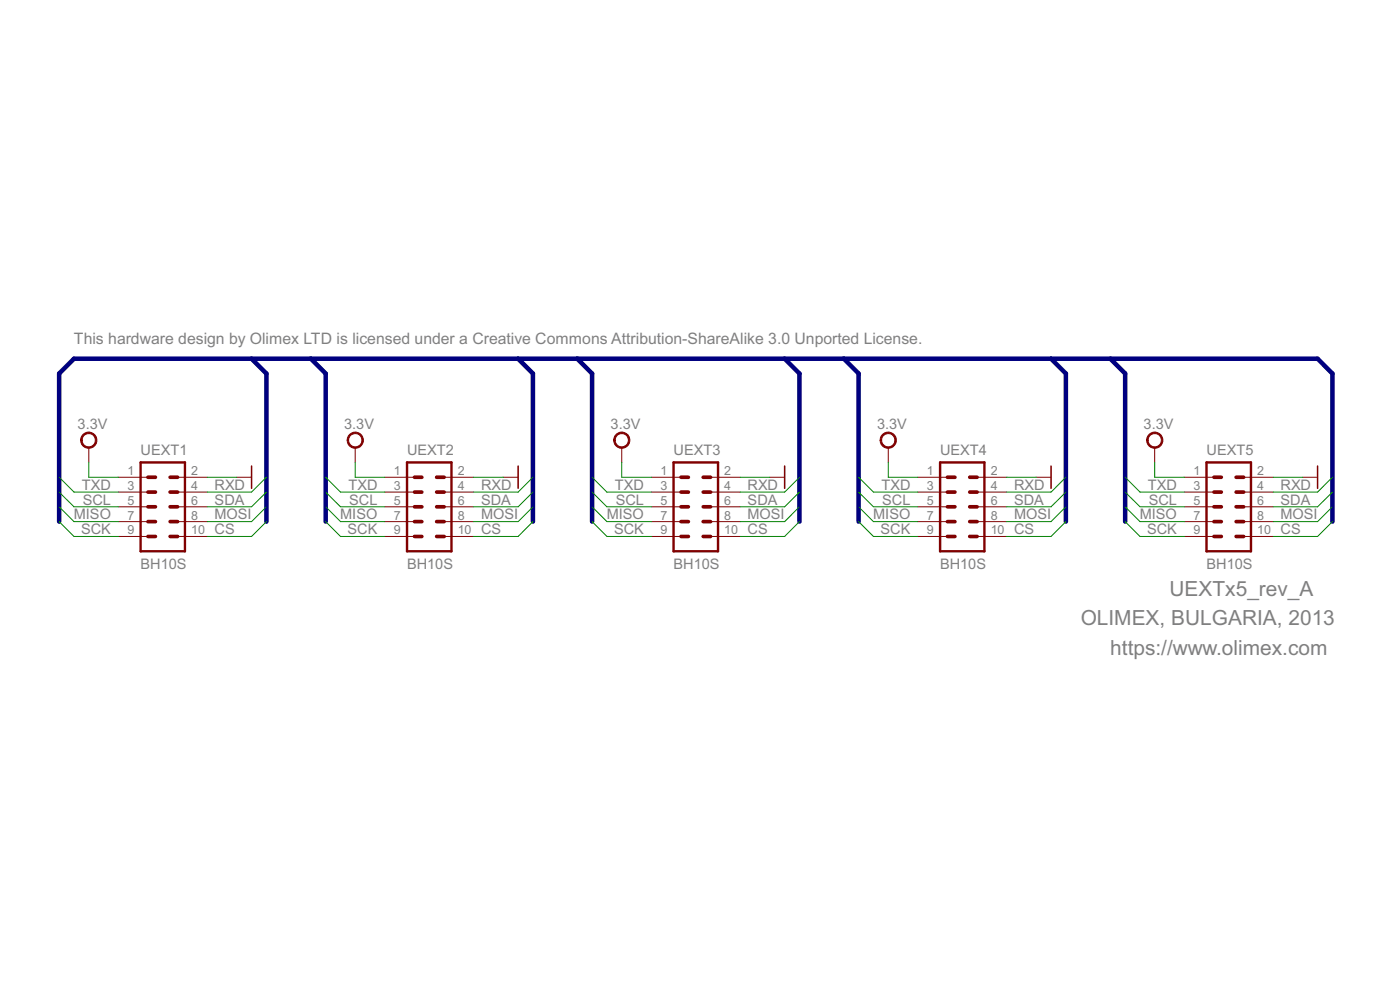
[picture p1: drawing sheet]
<svg xmlns="http://www.w3.org/2000/svg" width="210mm" height="148mm" viewBox="0 0 210 148" stroke-linecap="round" stroke-linejoin="round" font-family="sans-serif">
<path d="M21.1 69.3h6.6v13.3h-6.6zM61 69.3h6.7v13.3h-6.7zM101 69.3h6.7v13.3h-6.7zM140.9 69.3h6.7v13.3h-6.7zM180.9 69.3h6.7v13.3h-6.7z" fill="none" stroke="#800000" stroke-width=".36"/>
<g fill="none" stroke="#800000" stroke-width=".55">
<path d="M22.2 78.1h1.1M22.2 75.9h1.1M22.2 73.7h1.1M22.2 71.5h1.1M25.5 78.1h1.1M25.5 75.9h1.1M25.5 73.7h1.1M25.5 71.5h1.1M62.1 78.1h1.1M62.1 75.9h1.1M62.1 73.7h1.1M62.1 71.5h1.1"/>
<path d="M65.5 78.1h1.1M65.5 75.9h1.1M65.5 73.7h1.1M65.5 71.5h1.1M102.1 78.1h1.1M102.1 75.9h1.1M102.1 73.7h1.1M102.1 71.5h1.1M105.4 78.1h1.1M105.4 75.9h1.1M105.4 73.7h1.1M105.4 71.5h1.1"/>
<path d="M142 78.1h1.2M142 75.9h1.2M142 73.7h1.2M142 71.5h1.2M145.4 78.1h1.1M145.4 75.9h1.1M145.4 73.7h1.1M145.4 71.5h1.1M182 78.1h1.1M182 75.9h1.1M182 73.7h1.1M182 71.5h1.1"/>
<path d="M185.3 78.1h1.2M185.3 75.9h1.2M185.3 73.7h1.2M185.3 71.5h1.2M22.2 80.4h1.1M25.5 80.4h1.1M62.1 80.4h1.1M65.5 80.4h1.1M102.1 80.4h1.1M105.4 80.4h1.1M142 80.4h1.2M145.4 80.4h1.1"/>
<path d="M182 80.4h1.1M185.3 80.4h1.2"/>
</g>
<g fill="none" stroke="#800000" stroke-width=".15">
<path d="M13.3 67.1v2.2M17.7 71.5h4.5M17.7 73.7h4.5M17.7 75.9h4.5M17.7 78.1h4.5M26.6 71.5h4.5M26.6 73.7h4.5M26.6 75.9h4.5M26.6 78.1h4.5M35.5 71.5h2.2M53.3 67.1v2.2M57.7 71.5h4.4"/>
<path d="M57.7 73.7h4.4M57.7 75.9h4.4M57.7 78.1h4.4M66.6 71.5h4.4M66.6 73.7h4.4M66.6 75.9h4.4M66.6 78.1h4.4M75.5 71.5h2.2M93.2 67.1v2.2M97.7 71.5h4.4M97.7 73.7h4.4M97.7 75.9h4.4"/>
<path d="M97.7 78.1h4.4M106.5 71.5h4.5M106.5 73.7h4.5M106.5 75.9h4.5M106.5 78.1h4.5M115.4 71.5h2.2M133.2 67.1v2.2M137.6 71.5h4.4M137.6 73.7h4.4M137.6 75.9h4.4M137.6 78.1h4.4M146.5 71.5h4.4"/>
<path d="M146.5 73.7h4.4M146.5 75.9h4.4M146.5 78.1h4.4M155.4 71.5h2.2M173.1 67.1v2.2M177.6 71.5h4.4M177.6 73.7h4.4M177.6 75.9h4.4M177.6 78.1h4.4M186.5 71.5h4.4M186.5 73.7h4.4M186.5 75.9h4.4"/>
<path d="M186.5 78.1h4.4M195.3 71.5h2.2M17.7 80.4h4.5M26.6 80.4h4.5M57.7 80.4h4.4M66.6 80.4h4.4M97.7 80.4h4.4M106.5 80.4h4.5M137.6 80.4h4.4M146.5 80.4h4.4M177.6 80.4h4.4M186.5 80.4h4.4"/>
</g>
<g fill="#800000" stroke="#800000" stroke-width=".15">
<path d="M12.5 65.1a1.23 1.23 0 0 1 1.9 .3 1.23 1.23 0 0 1-.8 1.7 1.23 1.23 0 0 1-1.5-1.1h.2a1 1 0 0 1 1.5-.9 1 1 0 0 1 .1 1.7 1 1 0 0 1-1.6-.6v-.2h-.2v-.4z" fill-rule="evenodd"/>
<path d="M52.4 65.1a1.22 1.22 0 0 1 1.9 .3 1.22 1.22 0 0 1-.7 1.7 1.22 1.22 0 0 1-1.6-1.1h.3a1 1 0 0 1 1.4-1 1 1 0 0 1 .2 1.7 1 1 0 0 1-1.6-.5v-.2h-.3l.1-.4z" fill-rule="evenodd"/>
<path d="M92.4 65.1a1.22 1.22 0 0 1 1.9 .3 1.22 1.22 0 0 1-.8 1.8 1.22 1.22 0 0 1-1.5-1.2h.2a1 1 0 0 1 1.4-1 1 1 0 0 1 .3 1.7 1 1 0 0 1-1.6-.5l-.1-.2h-.2l.2-.7z" fill-rule="evenodd"/>
<path d="M132.3 65.1a1.23 1.23 0 0 1 1.9 .3 1.23 1.23 0 0 1-.7 1.7 1.23 1.23 0 0 1-1.5-1.1h.2a1 1 0 0 1 1.5-.9 1 1 0 0 1 .1 1.7 1 1 0 0 1-1.6-.6v-.2h-.2v-.4z" fill-rule="evenodd"/>
<path d="M172.3 65.1a1.22 1.22 0 0 1 1.9 .3 1.22 1.22 0 0 1-.8 1.7 1.22 1.22 0 0 1-1.5-1.1h.2a1 1 0 0 1 1.4-1 1 1 0 0 1 .3 1.7 1 1 0 0 1-1.6-.5l-.1-.2h-.2l.1-.4z" fill-rule="evenodd"/>
</g>
<path d="M37.7 69.8v3.4M77.7 69.8v3.4M117.6 69.8v3.4M157.6 69.8v3.4M197.5 69.8v3.4" fill="none" stroke="#800000" stroke-width=".23"/>
<path d="M37.7 53.7l2.2 2.3v22.1M46.6 53.7l2.2 2.3v22.1M77.7 53.7l2.2 2.3v22.1M86.6 53.7l2.2 2.3v22.1M117.6 53.7l2.3 2.3v22.1M126.5 53.7l2.2 2.3v22.1M157.6 53.7l2.2 2.3v22.1M166.5 53.7l2.2 2.3v22.1M8.9 78.1v-22.1l2.2-2.3h186.4l2.3 2.3v22.1" fill="none" stroke="#000080" stroke-width=".68"/>
<g fill="none" stroke="#008000" stroke-width=".15">
<path d="M8.9 71.5l2.2 2.2h6.6M8.9 73.7l2.2 2.2h6.6M8.9 75.9l2.2 2.2h6.6M8.9 78.1l2.2 2.3h6.6M13.3 69.3v2.2h4.4M31.1 71.5h4.4M39.9 71.5l-2.2 2.2h-6.6M39.9 73.7l-2.2 2.2h-6.6M39.9 75.9l-2.2 2.2h-6.6M39.9 78.1l-2.2 2.3h-6.6M48.8 71.5l2.3 2.2h6.6M48.8 73.7l2.3 2.2h6.6"/>
<path d="M48.8 75.9l2.3 2.2h6.6M48.8 78.1l2.3 2.3h6.6M53.3 69.3v2.2h4.4M71 71.5h4.5M79.9 71.5l-2.2 2.2h-6.7M79.9 73.7l-2.2 2.2h-6.7M79.9 75.9l-2.2 2.2h-6.7M79.9 78.1l-2.2 2.3h-6.7M88.8 71.5l2.2 2.2h6.7M88.8 73.7l2.2 2.2h6.7M88.8 75.9l2.2 2.2h6.7M88.8 78.1l2.2 2.3h6.7"/>
<path d="M93.2 69.3v2.2h4.5M111 71.5h4.4M119.9 71.5l-2.3 2.2h-6.6M119.9 73.7l-2.3 2.2h-6.6M119.9 75.9l-2.3 2.2h-6.6M119.9 78.1l-2.3 2.3h-6.6M128.7 71.5l2.3 2.2h6.6M128.7 73.7l2.3 2.2h6.6M128.7 75.9l2.3 2.2h6.6M128.7 78.1l2.3 2.3h6.6M133.2 69.3v2.2h4.4M150.9 71.5h4.5"/>
<path d="M159.8 71.5l-2.2 2.2h-6.7M159.8 73.7l-2.2 2.2h-6.7M159.8 75.9l-2.2 2.2h-6.7M159.8 78.1l-2.2 2.3h-6.7M168.7 71.5l2.2 2.2h6.7M168.7 73.7l2.2 2.2h6.7M168.7 75.9l2.2 2.2h6.7M168.7 78.1l2.2 2.3h6.7M173.1 69.3v2.2h4.5M190.9 71.5h4.4M199.8 71.5l-2.3 2.2h-6.6M199.8 73.7l-2.3 2.2h-6.6"/>
<path d="M199.8 75.9l-2.3 2.2h-6.6M199.8 78.1l-2.3 2.3h-6.6"/>
</g>
<g font-size="3.5" fill="#808080">
<text x="175.4" y="89.2">UEXTx5_rev_A</text>
<text x="162" y="93.7">OLIMEX, BULGARIA, 2013</text>
<text x="166.5" y="98.1">https://www.olimex.com</text>
</g>
<text font-size="2.6" fill="#808080" x="11.1" y="51.5">This hardware design by Olimex LTD is licensed under a Creative Commons Attribution-ShareAlike 3.0 Unported License.</text>
<g font-size="2.4" fill="#808080">
<text x="11.6" y="64.3">3.3V</text>
<text x="51.6" y="64.3">3.3V</text>
<text x="91.6" y="64.3">3.3V</text>
<text x="131.5" y="64.3">3.3V</text>
<text x="171.5" y="64.3">3.3V</text>
<text x="21.1" y="68.2">UEXT1</text>
<text x="61" y="68.2">UEXT2</text>
<text x="101" y="68.2">UEXT3</text>
<text x="140.9" y="68.2">UEXT4</text>
<text x="180.9" y="68.2">UEXT5</text>
<text x="11.1" y="77.8">MISO</text>
<text x="12.3" y="73.4">TXD</text>
<text x="12.4" y="75.6">SCL</text>
<text x="32.2" y="73.4">RXD</text>
<text x="32.2" y="75.6">SDA</text>
<text x="32.2" y="77.8">MOSI</text>
<text x="51" y="77.8">MISO</text>
<text x="52.2" y="73.4">TXD</text>
<text x="52.4" y="75.6">SCL</text>
<text x="72.1" y="73.4">RXD</text>
<text x="72.1" y="75.6">SDA</text>
<text x="72.1" y="77.8">MOSI</text>
<text x="91" y="77.8">MISO</text>
<text x="92.2" y="73.4">TXD</text>
<text x="92.3" y="75.6">SCL</text>
<text x="112.1" y="73.4">RXD</text>
<text x="112.1" y="75.6">SDA</text>
<text x="112.1" y="77.8">MOSI</text>
<text x="130.9" y="77.8">MISO</text>
<text x="132.1" y="73.4">TXD</text>
<text x="132.3" y="75.6">SCL</text>
<text x="152" y="73.4">RXD</text>
<text x="152" y="75.6">SDA</text>
<text x="152" y="77.8">MOSI</text>
<text x="170.9" y="77.8">MISO</text>
<text x="172.1" y="73.4">TXD</text>
<text x="172.2" y="75.6">SCL</text>
<text x="192" y="73.4">RXD</text>
<text x="192" y="75.6">SDA</text>
<text x="192" y="77.8">MOSI</text>
<text x="12.1" y="80">SCK</text>
<text x="32.2" y="80">CS</text>
<text x="52.1" y="80">SCK</text>
<text x="72.1" y="80">CS</text>
<text x="92.1" y="80">SCK</text>
<text x="112.1" y="80">CS</text>
<text x="132" y="80">SCK</text>
<text x="152" y="80">CS</text>
<text x="172" y="80">SCK</text>
<text x="192" y="80">CS</text>
<text x="21.1" y="85.2">BH10S</text>
<text x="61" y="85.2">BH10S</text>
<text x="101" y="85.2">BH10S</text>
<text x="140.9" y="85.2">BH10S</text>
<text x="180.9" y="85.2">BH10S</text>
</g>
<g font-size="2.1" fill="#808080">
<text x="19.1" y="71.2">1</text>
<text x="28.7" y="71.2">2</text>
<text x="59.1" y="71.2">1</text>
<text x="68.6" y="71.2">2</text>
<text x="99" y="71.2">1</text>
<text x="108.6" y="71.2">2</text>
<text x="139" y="71.2">1</text>
<text x="148.5" y="71.2">2</text>
<text x="178.9" y="71.2">1</text>
<text x="188.5" y="71.2">2</text>
<text x="19.1" y="73.4">3</text>
<text x="19.1" y="75.6">5</text>
<text x="19.1" y="77.8">7</text>
<text x="28.7" y="73.4">4</text>
<text x="28.7" y="75.6">6</text>
<text x="28.7" y="77.8">8</text>
<text x="59.1" y="73.4">3</text>
<text x="59.1" y="75.6">5</text>
<text x="59.1" y="77.8">7</text>
<text x="68.6" y="73.4">4</text>
<text x="68.6" y="75.6">6</text>
<text x="68.6" y="77.8">8</text>
<text x="99" y="73.4">3</text>
<text x="99" y="75.6">5</text>
<text x="99" y="77.8">7</text>
<text x="108.6" y="73.4">4</text>
<text x="108.6" y="75.6">6</text>
<text x="108.6" y="77.8">8</text>
<text x="139" y="73.4">3</text>
<text x="139" y="75.6">5</text>
<text x="139" y="77.8">7</text>
<text x="148.5" y="73.4">4</text>
<text x="148.5" y="75.6">6</text>
<text x="148.5" y="77.8">8</text>
<text x="178.9" y="73.4">3</text>
<text x="178.9" y="75.6">5</text>
<text x="178.9" y="77.8">7</text>
<text x="188.5" y="73.4">4</text>
<text x="188.5" y="75.6">6</text>
<text x="188.5" y="77.8">8</text>
<text x="19.1" y="80.1">9</text>
<text x="28.7" y="80.1">10</text>
<text x="59.1" y="80.1">9</text>
<text x="68.6" y="80.1">10</text>
<text x="99" y="80.1">9</text>
<text x="108.6" y="80.1">10</text>
<text x="139" y="80.1">9</text>
<text x="148.5" y="80.1">10</text>
<text x="178.9" y="80.1">9</text>
<text x="188.5" y="80.1">10</text>
</g>
</svg>
